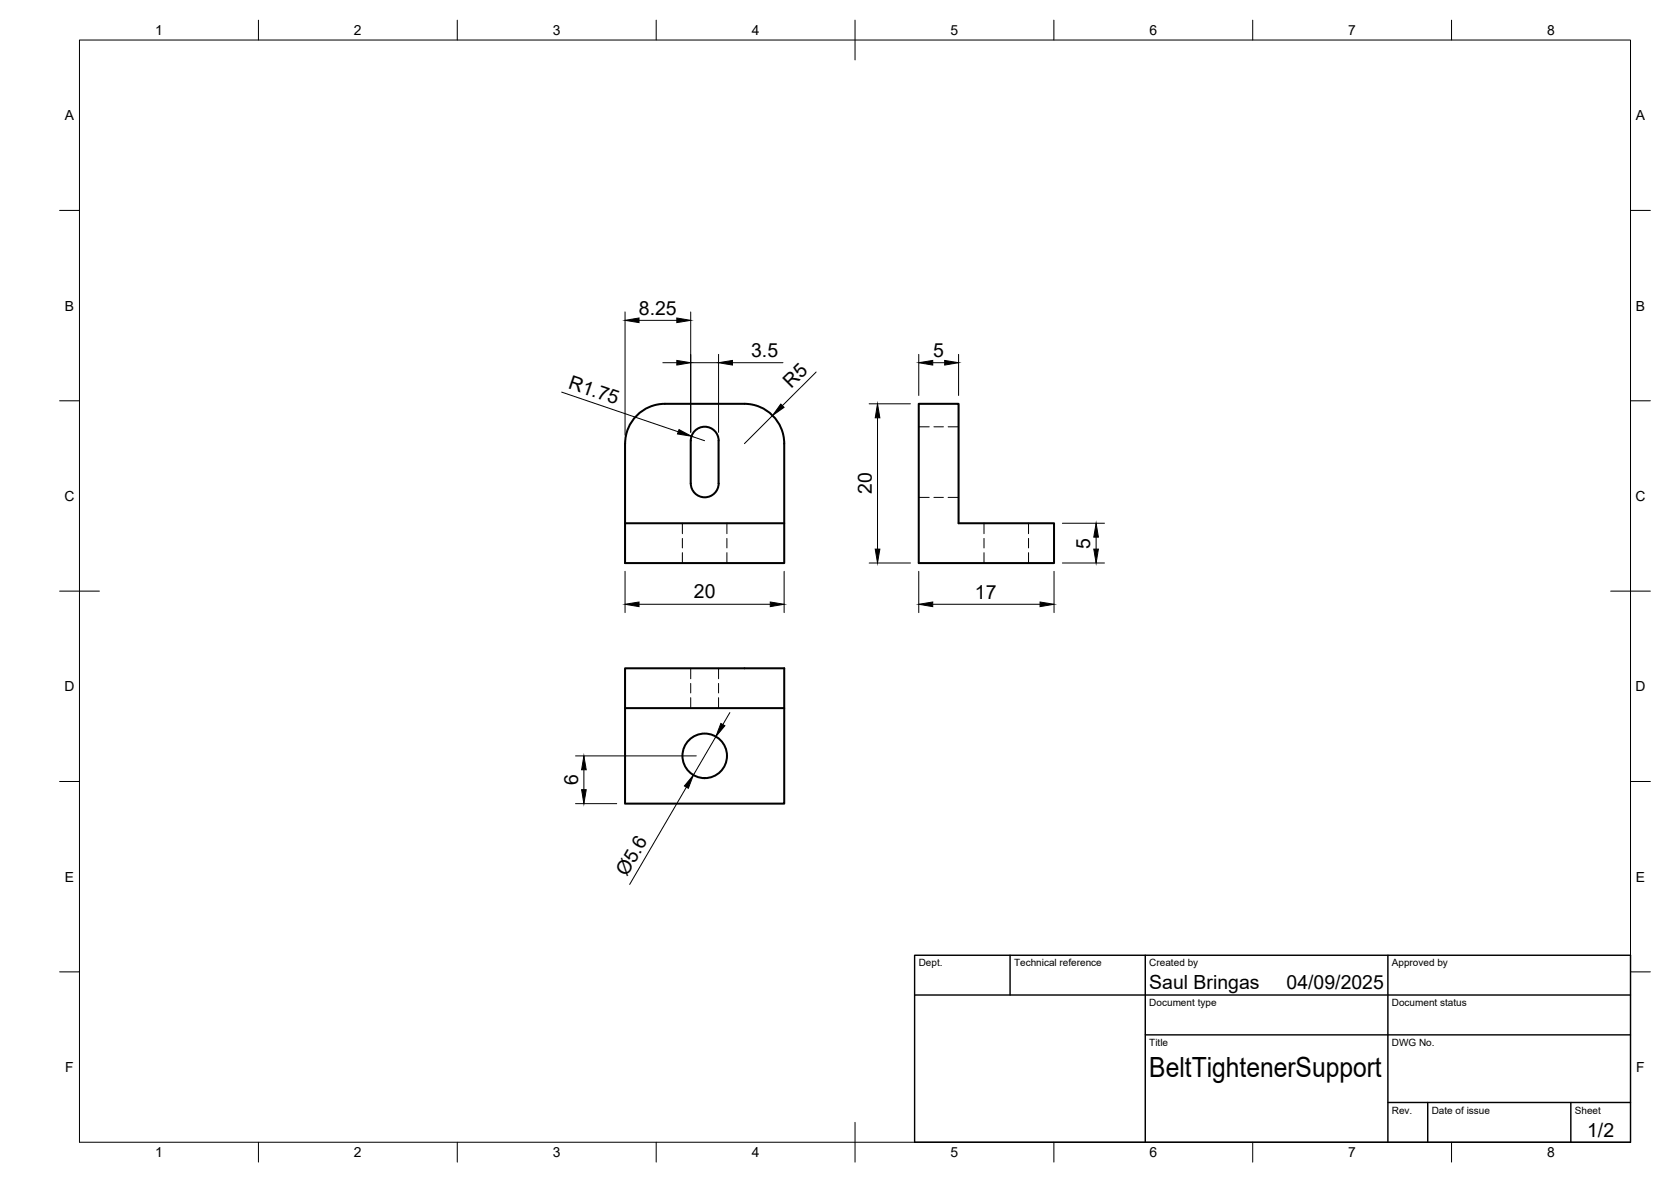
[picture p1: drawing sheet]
<svg xmlns="http://www.w3.org/2000/svg" width="420mm" height="297mm" viewBox="0 0 420 297" stroke-linecap="round" stroke-linejoin="round" font-family="sans-serif">
<!-- layer: Visible -->
<g fill="none" stroke="#000" stroke-width=".51">
<path d="M157.2 111.5v20M167.2 101.5h20a10 10 0 0 1 10 10M167.2 101.5a10 10 0 0 0-10 10M180.7 110.8v10.7M180.7 110.7a3.5 3.5 0 0 0-3.5-3.5 3.5 3.5 0 0 0-3.5 3.5v10.8M197.2 111.5v30h-40v-10h40M231 101.5h10v30h24v10h-34zM173.7 121.5a3.5 3.5 0 0 0 3.5 3.5 3.5 3.5 0 0 0 3.5-3.5M157.2 167.9h40v10.1h-40zM157.2 178v24h40v-24"/>
<circle cx="177.2" cy="189.9" r="5.6"/>
</g>
<!-- layer: Hidden -->
<g fill="none" stroke="#000" stroke-width=".25">
<path d="M231 107.3h2.6M234.8 107.3h2.4M238.4 107.3h2.6M171.6 131.5v2.6M171.6 135.3v2.4M171.6 138.9v2.6M182.8 131.5v2.6M182.8 135.3v2.4M182.8 138.9v2.6M231 125h2.6M234.8 125h2.4M238.4 125h2.6"/>
<path d="M247.4 131.5v2.6M247.4 135.3v2.4M247.4 138.9v2.6M258.6 131.5v2.6M258.6 135.3v2.4M258.6 138.9v2.6M173.7 167.9v2.7M173.7 171.8v2.3M173.7 175.3v2.7M180.7 167.9v2.7M180.7 171.8v2.3M180.7 175.3v2.7"/>
</g>
<!-- layer: BORDER -->
<g fill="none" stroke="#000" stroke-width=".25">
<path d="M20 10.1h390v276.9h-390zM65 5.1v5M115 5.1v5M165 5.1v5M215 5.1v10M265 5.1v5M315 5.1v5M365 5.1v5M15 52.9h5M410 52.9h5M15 100.7h5M410 100.7h5"/>
<path d="M15 148.6h10M405 148.6h10M15 196.4h5M410 196.4h5M15 244.2h5M410 244.2h5M65 287v5M115 287v5M165 287v5M215 282.1v9.9M265 287v5M315 287v5"/>
<path d="M365 287v5"/>
</g>
<!-- layer: TITLEBLOCK -->
<path d="M230 240.1h180v46.9h-180zM230 250h180M254 240.1v9.9M288 240.1v46.9M349 240.1v46.9M288 260.1h122M349 277.1h61M359 277.1v9.9M395 277.1v9.9" fill="none" stroke="#000" stroke-width=".36"/>
<!-- layer: FD_Dimensions -->
<g fill="none" stroke="#000" stroke-width=".25">
<path d="M157.2 78.4v31M173.7 78.4v30.3M141.2 98.5l29.3 10M160.7 80.5h9.5M166.7 91.2h3.5M173.7 91.2h7M180.7 89.1v19.6M184.2 91.2h12.7M205.2 93.5l-8.5 8.4M231 89.1v10.3M234.5 91.2h3M241 89.1v10.3"/>
<path d="M173.9 109.6l3.3 1.2M194.2 104.4l-7 7.1M218.5 101.5h10.4M220.6 105v33M267.1 131.5h10.6M275.6 135v3M157.2 143.6v10.4M160.7 151.9h33M197.2 143.6v10.4M218.5 141.5h10.4M231 143.6v10.4M234.5 151.9h27"/>
<path d="M265 143.6v10.4M267.1 141.5h10.6M183.5 179.1l-1.7 3M144.7 190h30.4M146.8 193.4v5M172.6 197.8l-14.3 24.5M180 185.1l-5.7 9.7M144.7 202h10.4"/>
</g>
<g fill="#000" stroke="#000" stroke-width=".25">
<path d="M157.2 80.5l3.5-.6v1.2zM170.2 79.9l3.5 .6-3.5 .6zM170.2 90.6l3.5 .6-3.5 .5zM180.7 91.2l3.5-.6v1.1zM231 91.2l3.5-.6v1.1zM237.5 90.6l3.5 .6-3.5 .5zM170.7 108l3.2 1.6-3.6-.5zM196.3 101.5l.8 .9-2.9 2zM220.6 101.5l.6 3.5h-1.1zM220.1 138h1.1l-.6 3.5zM275 138h1.2l-.6 3.5zM275.6 131.5l.6 3.5h-1.2z"/>
<path d="M157.2 151.9l3.5-.6v1.1zM193.7 151.3l3.5 .6-3.5 .5zM231 151.9l3.5-.6v1.1zM261.5 151.3l3.5 .6-3.5 .5zM146.2 198.4h1.2l-.6 3.6zM146.8 190l.6 3.4h-1.2zM174.3 194.8l-1.2 3.3-1-.6zM181.3 181.8l1 .6-2.3 2.7z"/>
</g>
<text font-size="7" x="289" y="270.6">BeltTightenerSupport</text>
<g font-size="4.9">
<text x="160.7" y="79">8.25</text>
<text x="188.9" y="89.7">3.5</text>
<text x="234.7" y="89.7">5</text>
<text x="142.7" y="97.5" transform="rotate(19 142.7 97.5)">R1.75</text>
<text x="198.9" y="97.7" transform="rotate(-45 198.9 97.7)">R5</text>
<text x="219.2" y="124.1" transform="rotate(-90 219.2 124.1)">20</text>
<text x="274.2" y="137.8" transform="rotate(-90 274.2 137.8)">5</text>
<text x="174.5" y="150.4">20</text>
<text x="245.2" y="150.5">17</text>
<text x="145.4" y="197.3" transform="rotate(-90 145.4 197.3)">6</text>
<text x="157.6" y="220.5" transform="rotate(-60 157.6 220.5)">Ø5.6</text>
<text x="289" y="248.5">Saul Bringas</text>
<text x="323.5" y="248.5">04/09/2025</text>
<text x="399.1" y="285.7">1/2</text>
</g>
<g font-size="3.5">
<text x="39" y="8.8">1</text>
<text x="89" y="8.8">2</text>
<text x="139" y="8.8">3</text>
<text x="189" y="8.8">4</text>
<text x="239" y="8.8">5</text>
<text x="289" y="8.8">6</text>
<text x="339" y="8.8">7</text>
<text x="389" y="8.8">8</text>
<text x="16.3" y="30.2">A</text>
<text x="411.3" y="30.2">A</text>
<text x="16.3" y="78">B</text>
<text x="411.3" y="78">B</text>
<text x="16.2" y="125.9">C</text>
<text x="411.2" y="125.9">C</text>
<text x="16.2" y="173.7">D</text>
<text x="411.2" y="173.7">D</text>
<text x="16.3" y="221.6">E</text>
<text x="411.3" y="221.6">E</text>
<text x="16.4" y="269.4">F</text>
<text x="411.4" y="269.4">F</text>
<text x="39" y="290.8">1</text>
<text x="89" y="290.8">2</text>
<text x="139" y="290.8">3</text>
<text x="189" y="290.8">4</text>
<text x="239" y="290.8">5</text>
<text x="289" y="290.8">6</text>
<text x="339" y="290.8">7</text>
<text x="389" y="290.8">8</text>
</g>
<g font-size="2.5">
<text x="231" y="242.9">Dept.</text>
<text x="255" y="242.9">Technical reference</text>
<text x="289" y="242.9">Created by</text>
<text x="350" y="242.9">Approved by</text>
<text x="289" y="252.8">Document type</text>
<text x="350" y="252.8">Document status</text>
<text x="289" y="262.9">Title</text>
<text x="350" y="262.9">DWG No.</text>
<text x="350" y="279.9">Rev.</text>
<text x="360" y="279.9">Date of issue</text>
<text x="396" y="279.9">Sheet</text>
</g>
</svg>
